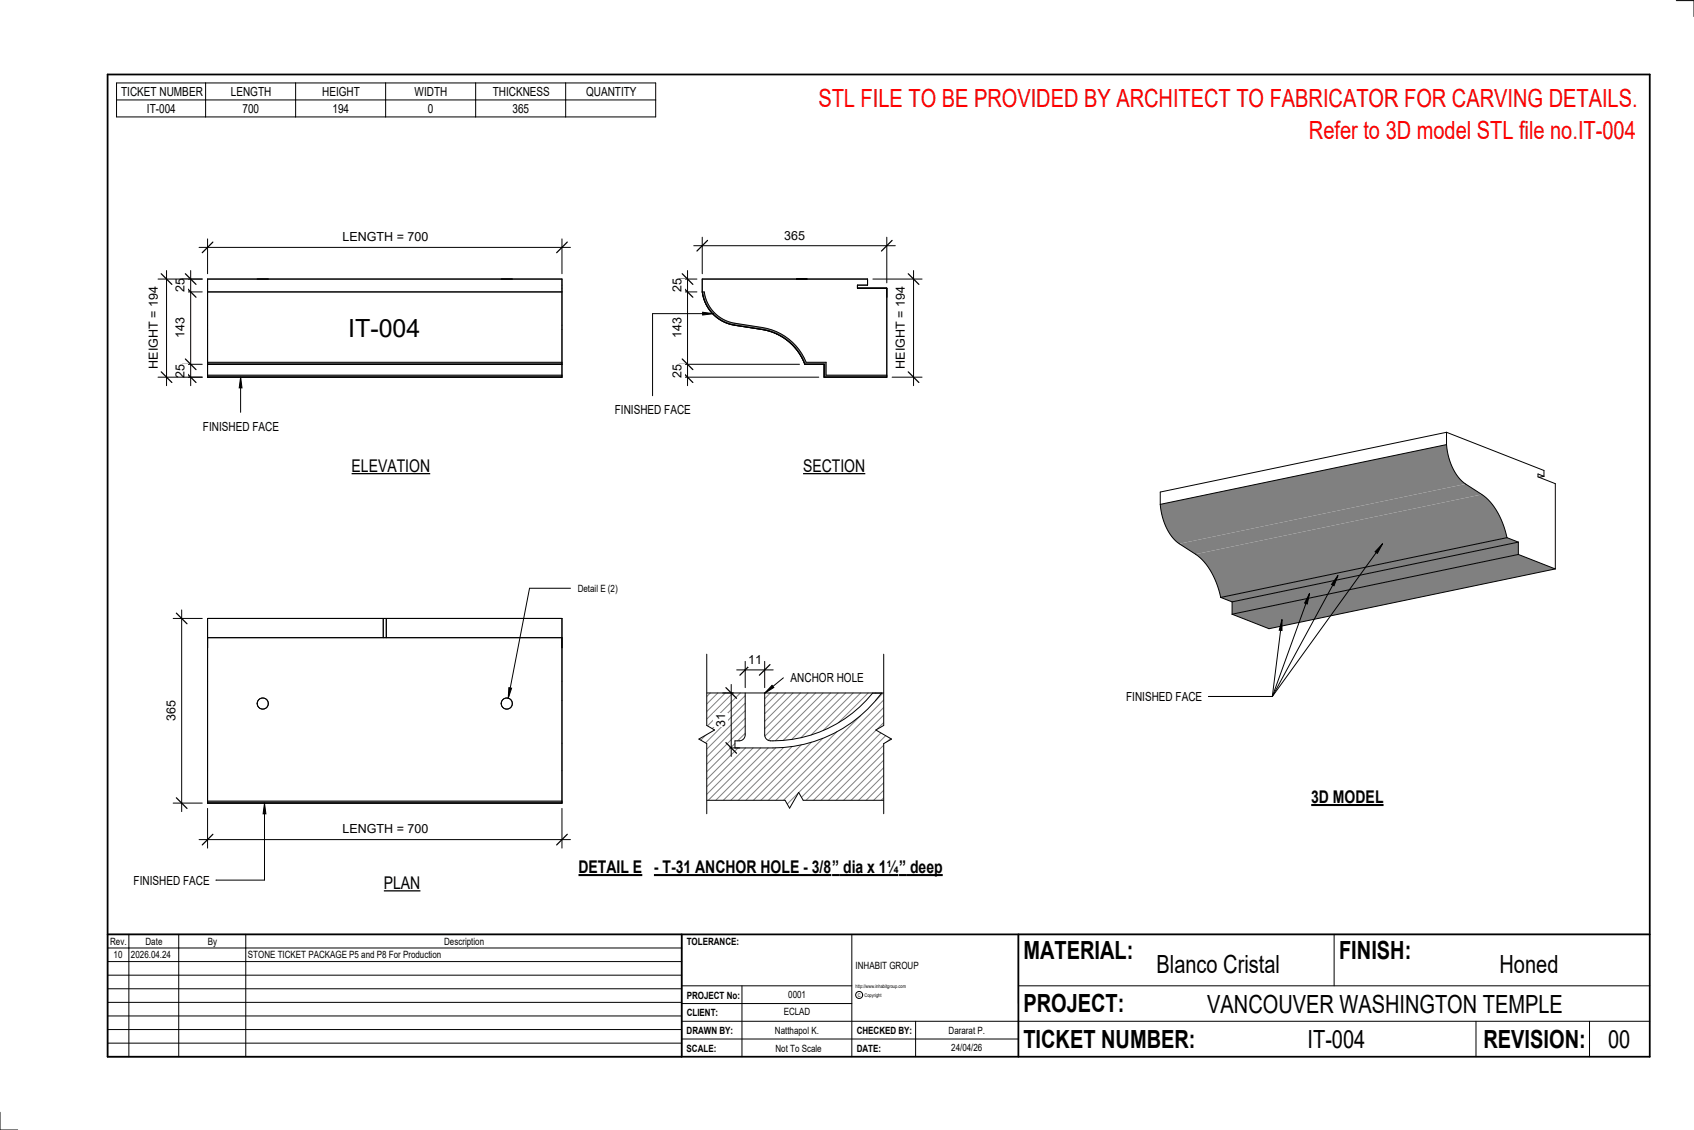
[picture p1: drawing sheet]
<svg xmlns="http://www.w3.org/2000/svg" width="914mm" height="610mm" viewBox="0 0 914 610" stroke-linecap="round" stroke-linejoin="round" font-family="sans-serif">
<g fill="none" stroke="#808080" stroke-width=".54">
<path d="M379 374l-3 3M383 374l-7 7M387 374l-11 11M392 374l-16 15M396 374l-20 19M400 374l-24 23M402 375l-26 26M402 379l-26 26M416 374l-3 3M420 374l-7 7M424 374l-11 11M428 374l-15 15"/>
<path d="M432 374l-19 19M436 374l-23 23M440 374l-25 25M444 374l-25 26M448 374l-25 25M452 374l-25 25M456 374l-24 24M461 374l-23 22M465 374l-21 20M469 374l-16 16M473 374h.1M477 374l-4 4"/>
<path d="M481 374l-62 62M482 377l-59 59M402 383l-26 26M402 387l-26 26M402 392l-26 25M402 396l-4 4M444 398l-38 38M452 395l-41 41M464 386l-49 50M482 381l-55 55M482 385l-51 51M482 389l-47 47"/>
<path d="M482 393l-43 43M482 397l-39 39M397 401l-21 20M398 403l-22 23M402 403l-26 27M407 403l-31 31M411 403l-33 33M415 403l-33 33M419 403l-33 33M423 403l-33 33M428 403l-34 33M433 402l-35 34"/>
<path d="M438 400l-36 36M482 401l-35 35M482 406l-31 30M482 410l-27 26M482 414l-23 22M482 418l-19 18M482 422l-15 14M482 426l-11 10M482 430l-7 6M482 434l-2 2"/>
</g>
<path d="M376 374h106v62h-106zM402 374v23l-1 2-4 1v3a116 116 0 0 0 43-3 73 73 0 0 0 36-26h-5a67 67 0 0 1-57 25l-1-1v-2v-22" fill="none" stroke="#000" stroke-width=".54"/>
<g fill="#808080">
<path d="M637 293l154-32 9 6-155 32z"/>
<path d="M645 299l155-32a37 37 0 0 1 13 23l-154 32a38 38 0 0 0-14-23z"/>
<path d="M659 322l154-32 7 2-155 33z"/>
<path d="M665 325l155-33v7l-155 32z"/>
<path d="M665 331l155-32 20 8-155 32z"/>
<path d="M626 272l155-32a29 29 0 0 0 10 21l-154 32a28 28 0 0 1-11-21z"/>
</g>
<g fill="none" stroke="#000" stroke-width=".54">
<path d="M781 240a29 29 0 0 0 10 21l9 6a37 37 0 0 1 13 23M781 233l52 21v3M781 233v7M781 233l-155 32v7M781 240l-155 32M833 257l-3-1v1l10 4v46M833 257l-2 1M626 272a29 29 0 0 0 11 21l8 6a37 37 0 0 1 14 23M813 290l7 2M813 290l-154 32M820 292v7M820 299l20 8"/>
<path d="M820 292l-155 33M820 299l-155 32M840 307l-155 32-20-8M659 322l6 3M665 325v6"/>
</g>
<path d="M379 157h1a20 20 0 0 0 17 17l15 3a31 31 0 0 1 23 18h11v7h33v1h-34v-6h-11a30 30 0 0 0-23-19l-14-3a21 21 0 0 1-18-18z" fill="#7c7c7c"/>
<path d="M379 157a21 21 0 0 0 18 18l14 3M379 157h1a20 20 0 0 0 17 17l15 3a31 31 0 0 1 23 18h11v7h33M379 157v-6h89v3h-5v1h16v48h-34v-6h-11M430 151h3zM433 151h3zM411 178a30 30 0 0 1 23 19" fill="none" stroke="#000" stroke-width=".54"/>
<path d="M112 202v1h191v-1zM112 195v2h191v-2z" fill="#7c7c7c"/>
<path d="M112 151h191v52h-191zM139 151h6M271 151h6M112 178v19h191v-19M112 175v-18h191v18M112 195h191M112 202h191" fill="none" stroke="#000" stroke-width=".54"/>
<path d="M112 432h191v1h-191z" fill="#7c7c7c"/>
<g fill="none" stroke="#000" stroke-width=".54">
<path d="M207 334v10M209 334v10M112 344h191M112 378v23M303 378v23M112 416v17M303 416v17M112 433v-99h191v99M112 433h191M112 432h191"/>
<circle cx="142" cy="380" r="3"/>
<circle cx="274" cy="380" r="3"/>
</g>
<path d="M312 462h35v11h-35z" fill="#fff"/>
<path d="M312 472h35" fill="none" stroke="#000" stroke-width="1.1" stroke-linecap="butt"/>
<g fill="#fff">
<path d="M353 462h96v11h-96z"/>
<path d="M449 462h4v11h-4z"/>
<path d="M453 462h32v11h-32z"/>
<path d="M485 462h4v11h-4z"/>
<path d="M489 462h20v11h-20z"/>
</g>
<path d="M353 472h96M449 472h36M485 472h24" fill="none" stroke="#000" stroke-width="1.1" stroke-linecap="butt"/>
<path d="M376 432h48l2 4 5-9 3 5h48v6h-106z" fill="#fff"/>
<path d="M376 432h48l2 4 5-9 3 5h48" fill="none" stroke="#000" stroke-width=".54"/>
<path d="M375 353h6v38l5 3-9 5 4 2v38h-6z" fill="#fff"/>
<path d="M381 353v38l5 3-9 5 4 2v38" fill="none" stroke="#000" stroke-width=".54"/>
<path d="M477 353h7v86h-7v-38l4-2-8-5 4-3z" fill="#fff"/>
<path d="M477 353v38l-4 3 8 5-4 2v38M417 370l1 1-5 3zM423 366l-10 8" fill="none" stroke="#000" stroke-width=".54"/>
<path d="M417 370l1 1-5 3z" fill="#000"/>
<path d="M427 362h39v8h-39z" fill="#fff"/>
<path d="M402 357v14M413 357v14M398 361h19" fill="none" stroke="#000" stroke-width=".54"/>
<path d="M405 359l-6 5M416 359l-6 5" fill="none" stroke="#000" stroke-width=".67"/>
<path d="M404 352h7v8h-7z" fill="#fff"/>
<path d="M390 374h6M395 369v39M394 403h5" fill="none" stroke="#000" stroke-width=".54"/>
<path d="M392 371l6 6M392 401l6 5" fill="none" stroke="#000" stroke-width=".67"/>
<path d="M385 385h8v7h-8z" fill="#fff"/>
<path d="M367 151h9M367 157h9M371 146v62M367 197h65M367 203h75" fill="none" stroke="#000" stroke-width=".54"/>
<path d="M368 148l6 5M368 155l6 5M368 194l6 5M368 201l6 5" fill="none" stroke="#000" stroke-width=".67"/>
<g fill="#fff">
<path d="M362 196h7v8h-7z"/>
<path d="M362 172h7v11h-7z"/>
<path d="M362 150h7v8h-7z"/>
</g>
<path d="M374 133h109M379 128v20M479 128v25" fill="none" stroke="#000" stroke-width=".54"/>
<path d="M382 130l-6 5M482 130l-6 5" fill="none" stroke="#000" stroke-width=".67"/>
<path d="M423 123h11v8h-11z" fill="#fff"/>
<path d="M471 151h27M493 146v62M482 203h16" fill="none" stroke="#000" stroke-width=".54"/>
<path d="M490 148l6 5M490 201l6 5" fill="none" stroke="#000" stroke-width=".67"/>
<g fill="#fff">
<path d="M482 155h8v44h-8z"/>
<path d="M188 170h39v15h-39z"/>
</g>
<path d="M107 133h201M112 129v19M303 129v19" fill="none" stroke="#000" stroke-width=".54"/>
<path d="M115 131l-6 5M306 131l-6 5" fill="none" stroke="#000" stroke-width=".67"/>
<path d="M185 124h46v8h-46z" fill="#fff"/>
<path d="M98 157h11M98 151h11M103 146v62M98 197h11M98 203h11" fill="none" stroke="#000" stroke-width=".54"/>
<path d="M100 155l6 5M100 148l6 5M100 194l6 5M100 201l6 5" fill="none" stroke="#000" stroke-width=".67"/>
<g fill="#fff">
<path d="M94 150h7v8h-7z"/>
<path d="M94 172h7v11h-7z"/>
<path d="M94 196h7v8h-7z"/>
</g>
<path d="M85 151h24M90 146v62M85 203h24" fill="none" stroke="#000" stroke-width=".54"/>
<path d="M87 148l6 5M87 201l6 5" fill="none" stroke="#000" stroke-width=".67"/>
<path d="M79 155h8v44h-8z" fill="#fff"/>
<path d="M93 334h16M98 329v109M93 433h16" fill="none" stroke="#000" stroke-width=".54"/>
<path d="M95 331l6 5M95 430l6 6" fill="none" stroke="#000" stroke-width=".67"/>
<path d="M89 378h7v11h-7z" fill="#fff"/>
<path d="M112 436v22M303 436v22M107 453h201" fill="none" stroke="#000" stroke-width=".54"/>
<path d="M115 450l-6 6M306 450l-6 6" fill="none" stroke="#000" stroke-width=".67"/>
<path d="M185 444h46v7h-46z" fill="#fff"/>
<g fill="none" stroke="#000" stroke-width=".54">
<path d="M905 0h9v9M460 504v66M720 504v28M891 504h-341v37M368 532h92M401 532v38M550 532h341M368 551h523M368 541h92M494 551v19M797 551v19M858 551v19"/>
<path d="M368 561h182M0 600v10h10"/>
<circle cx="464" cy="537" r="1.9"/>
</g>
<path d="M58 40h833v530h-833zM58 504h833M368 504v66M550 504v66" fill="none" stroke="#000" stroke-width=".96"/>
<g fill="#fff">
<path d="M652 534h192v15h-192z"/>
<path d="M513 562h17v6h-17z"/>
<path d="M425 533h10v6h-10z"/>
<path d="M423 543h15v6h-15z"/>
<path d="M418 553h24v6h-24z"/>
<path d="M624 513h68v15h-68z"/>
<path d="M809 513h33v15h-33z"/>
<path d="M512 553h20v6h-20z"/>
<path d="M706 553h31v15h-31z"/>
<path d="M442 45h443v16h-443z"/>
<path d="M868 553h12v15h-12z"/>
<path d="M61 512h5v6h-5z"/>
</g>
<path d="M58 504h310v66h-310zM58 519h310M58 511h310M70 504v66M96 504v66M133 504v66M58 533h310M58 526h310M58 555h310M58 548h310M58 541h310M58 563h310" fill="none" stroke="#000" stroke-width=".54"/>
<path d="M207 471h20v11h-20z" fill="#fff"/>
<path d="M207 481h20" fill="none" stroke="#000" stroke-width=".69" stroke-linecap="butt"/>
<path d="M708 424h39v12h-39z" fill="#fff"/>
<path d="M708 434h39" fill="none" stroke="#000" stroke-width="1.1" stroke-linecap="butt"/>
<path d="M707 63h178v15h-178z" fill="#fff"/>
<path d="M130 204l1 5h-2z" fill="#000"/>
<path d="M130 204l1 5h-2zM130 204v18" fill="none" stroke="#000" stroke-width=".54"/>
<path d="M110 226h40v8h-40z" fill="#fff"/>
<path d="M143 433l1 6h-2zM143 433v42h-26" fill="none" stroke="#000" stroke-width=".54"/>
<path d="M143 433l1 6h-2z" fill="#000"/>
<g fill="#fff">
<path d="M72 471h41v8h-41z"/>
<path d="M190 246h42v11h-42z"/>
</g>
<path d="M190 256h42" fill="none" stroke="#000" stroke-width=".69" stroke-linecap="butt"/>
<path d="M433 246h34v11h-34z" fill="#fff"/>
<path d="M433 256h34" fill="none" stroke="#000" stroke-width=".69" stroke-linecap="butt"/>
<g fill="none" stroke="#000" stroke-width=".54">
<path d="M63 45h291v18h-291zM63 54h291M111 45v18M160 45v18M208 45v18M257 45v18M305 45v18M746 293l-3 6-1-1zM746 293l-59 83M722 311l-2 5-1-1zM722 311l-35 65M692 334v6h-1z"/>
<path d="M692 334l-5 42M707 320l-1 6-2-1zM707 320l-20 56M652 376h35"/>
</g>
<path d="M746 293l-3 6-1-1zM722 311l-2 5-1-1zM692 334v6h-1zM707 320l-1 6-2-1z" fill="#000"/>
<path d="M608 372h40v8h-40z" fill="#fff"/>
<path d="M379 168l6 1-6 1z" fill="#000"/>
<path d="M379 168l6 1-6 1zM385 169h-33v44" fill="none" stroke="#000" stroke-width=".54"/>
<path d="M332 217h40v8h-40z" fill="#fff"/>
<path d="M275 371h1l-2 6z" fill="#000"/>
<path d="M308 317h-22l-12 60M275 371h1l-2 6z" fill="none" stroke="#000" stroke-width=".54"/>
<g font-size="13.5" fill="#f00">
<text x="442" y="58">STL FILE TO BE PROVIDED BY ARCHITECT TO FABRICATOR FOR CARVING DETAILS.</text>
<text x="707" y="75">Refer to 3D model STL file no.IT-004</text>
</g>
<g font-size="13.5">
<text x="188" y="182">IT-004</text>
<text x="552" y="517">MATERIAL:</text>
<text x="723" y="517">FINISH:</text>
<text x="624" y="525">Blanco Cristal</text>
<text x="809" y="525">Honed</text>
<text x="552" y="546">PROJECT:</text>
<text x="652" y="546">VANCOUVER WASHINGTON TEMPLE</text>
<text x="552" y="565">TICKET NUMBER:</text>
<text x="706" y="565">IT-004</text>
<text x="801" y="565">REVISION:</text>
<text x="868" y="565">00</text>
</g>
<g font-size="9.4">
<text x="190" y="255">ELEVATION</text>
<text x="433" y="255">SECTION</text>
<text x="708" y="433">3D MODEL</text>
<text x="312" y="471">DETAIL E</text>
<text x="353" y="471">- T-31 ANCHOR HOLE - 3/8</text>
<text x="449" y="471">”</text>
<text x="455" y="471">dia x 1¼</text>
<text x="485" y="471">”</text>
<text x="491" y="471">deep</text>
<text x="207" y="480">PLAN</text>
</g>
<g font-size="6.7">
<text x="65" y="52">TICKET NUMBER</text>
<text x="125" y="52">LENGTH</text>
<text x="174" y="52">HEIGHT</text>
<text x="224" y="52">WIDTH</text>
<text x="266" y="52">THICKNESS</text>
<text x="316" y="52">QUANTITY</text>
<text x="79" y="61">IT-004</text>
<text x="131" y="61">700</text>
<text x="179" y="61">194</text>
<text x="231" y="61">0</text>
<text x="277" y="61">365</text>
<text x="185" y="130">LENGTH = 700</text>
<text x="423" y="129">365</text>
<text x="100" y="158" transform="rotate(-90 100 158)">25</text>
<text x="368" y="158" transform="rotate(-90 368 158)">25</text>
<text x="100" y="183" transform="rotate(-90 100 183)">143</text>
<text x="368" y="183" transform="rotate(-90 368 183)">143</text>
<text x="85" y="199" transform="rotate(-90 85 199)">HEIGHT = 194</text>
<text x="100" y="204" transform="rotate(-90 100 204)">25</text>
<text x="368" y="204" transform="rotate(-90 368 204)">25</text>
<text x="488" y="199" transform="rotate(-90 488 199)">HEIGHT = 194</text>
<text x="332" y="223">FINISHED FACE</text>
<text x="110" y="232">FINISHED FACE</text>
<text x="404" y="358">11</text>
<text x="427" y="368">ANCHOR HOLE</text>
<text x="608" y="378">FINISHED FACE</text>
<text x="95" y="389" transform="rotate(-90 95 389)">365</text>
<text x="391" y="392" transform="rotate(-90 391 392)">31</text>
<text x="185" y="450">LENGTH = 700</text>
<text x="72" y="477">FINISHED FACE</text>
</g>
<g font-size="5.4">
<text x="312" y="319">Detail E (2)</text>
<text x="59" y="510">Rev.</text>
<text x="79" y="510">Date</text>
<text x="112" y="510">By</text>
<text x="240" y="510">Description</text>
<text x="371" y="510">TOLERANCE:</text>
<text x="61" y="517">10</text>
<text x="71" y="517">2026.04.24</text>
<text x="134" y="517">STONE TICKET PACKAGE P5 and P8 For Production</text>
<text x="462" y="523">INHABIT GROUP</text>
<text x="371" y="539">PROJECT No:</text>
<text x="425" y="538">0001</text>
<text x="371" y="548">CLIENT:</text>
<text x="423" y="548">ECLAD</text>
<text x="371" y="558">DRAWN BY:</text>
<text x="418" y="558">Natthapol K.</text>
<text x="462" y="558">CHECKED BY:</text>
<text x="512" y="558">Dararat P.</text>
<text x="371" y="567">SCALE:</text>
<text x="419" y="567">Not To Scale</text>
<text x="462" y="567">DATE:</text>
<text x="513" y="567">24/04/26</text>
</g>
<g font-size="2.7">
<text x="462" y="533">http://www.inhabitgroup.com</text>
<text x="463" y="538">C</text>
<text x="467" y="538">Copyright</text>
</g>
</svg>
